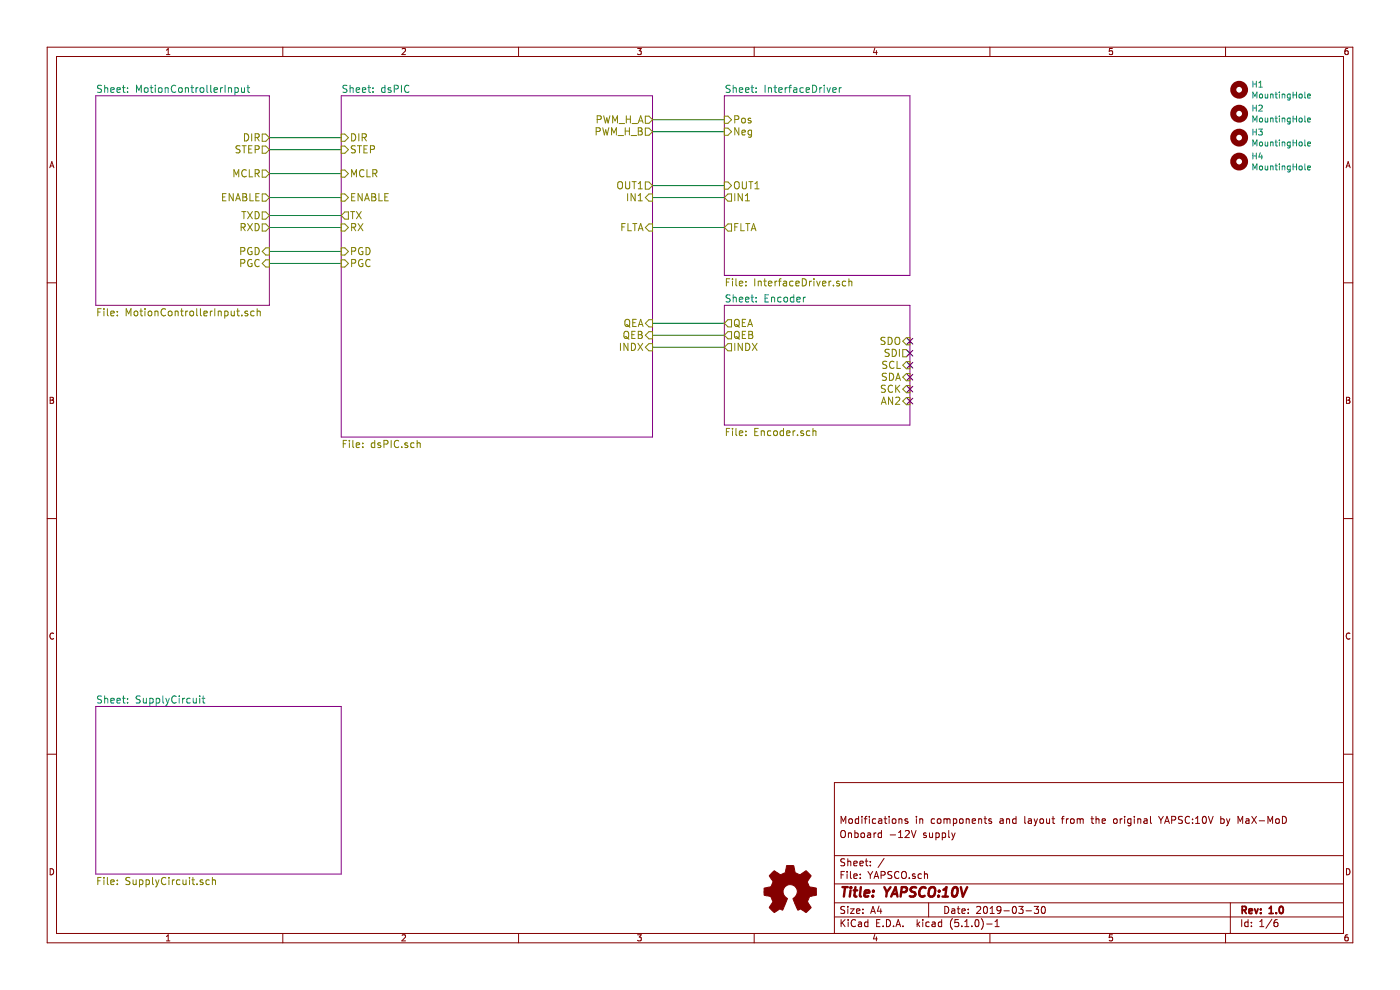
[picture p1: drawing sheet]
EESchema Schematic File Version 4
EELAYER 29 0
EELAYER END
$Descr A4 11693 8268
encoding utf-8
Sheet 1 6
Title "YAPSCO:10V"
Date "2019-03-30"
Rev "1.0"
Comp ""
Comment1 "Onboard -12V supply"
Comment2 "Modifications in components and layout from the original YAPSC:10V by MaX-MoD"
Comment3 ""
Comment4 ""
$EndDescr
Wire Wire Line
	6050 1900 5450 1900
Wire Wire Line
	5450 1550 6050 1550
Wire Wire Line
	5450 1000 6050 1000
Wire Wire Line
	5450 2800 6050 2800
Wire Wire Line
	2250 2100 2850 2100
Wire Wire Line
	2250 1900 2850 1900
Wire Wire Line
	2250 1450 2850 1450
Wire Wire Line
	2250 1150 2850 1150
Wire Wire Line
	2850 1250 2250 1250
Wire Wire Line
	2850 1800 2250 1800
Wire Wire Line
	2850 2200 2250 2200
Wire Wire Line
	2850 1650 2250 1650
Wire Wire Line
	5450 2700 6050 2700
Wire Wire Line
	5450 2900 6050 2900
Wire Wire Line
	6050 1100 5450 1100
Wire Wire Line
	5450 1650 6050 1650
$Sheet
S 6050 2550 1550 1000
U 494FFD7B
F0 "Encoder" 60
F1 "Encoder.sch" 60
F2 "AN2" I R 7600 3350 60 
F3 "SCK" I R 7600 3250 60 
F4 "SDA" I R 7600 3150 60 
F5 "SCL" I R 7600 3050 60 
F6 "SDO" I R 7600 2850 60 
F7 "SDI" O R 7600 2950 60 
F8 "QEA" O L 6050 2700 60 
F9 "INDX" O L 6050 2900 60 
F10 "QEB" O L 6050 2800 60 
$EndSheet
$Sheet
S 6050 800  1550 1500
U 49402687
F0 "InterfaceDriver" 60
F1 "InterfaceDriver.sch" 60
F2 "Neg" I L 6050 1100 60 
F3 "Pos" I L 6050 1000 60 
F4 "IN1" O L 6050 1650 60 
F5 "FLTA" O L 6050 1900 60 
F6 "OUT1" I L 6050 1550 60 
$EndSheet
$Sheet
S 800  5900 2050 1400
U 4940266E
F0 "SupplyCircuit" 60
F1 "SupplyCircuit.sch" 60
$EndSheet
$Sheet
S 2850 800  2600 2850
U 49402670
F0 "dsPIC" 60
F1 "dsPIC.sch" 60
F2 "PWM_H_B" O R 5450 1100 60 
F3 "PWM_H_A" O R 5450 1000 60 
F4 "MCLR" I L 2850 1450 60 
F5 "DIR" I L 2850 1150 60 
F6 "STEP" I L 2850 1250 60 
F7 "TX" O L 2850 1800 60 
F8 "RX" I L 2850 1900 60 
F9 "PGD" I L 2850 2100 60 
F10 "PGC" I L 2850 2200 60 
F11 "INDX" I R 5450 2900 60 
F12 "QEB" I R 5450 2800 60 
F13 "QEA" I R 5450 2700 60 
F14 "ENABLE" I L 2850 1650 60 
F15 "FLTA" I R 5450 1900 60 
F16 "IN1" I R 5450 1650 60 
F17 "OUT1" O R 5450 1550 60 
$EndSheet
$Sheet
S 800  800  1450 1750
U 49402674
F0 "MotionControllerInput" 60
F1 "MotionControllerInput.sch" 60
F2 "ENABLE" O R 2250 1650 60 
F3 "DIR" O R 2250 1150 60 
F4 "STEP" O R 2250 1250 60 
F5 "RXD" O R 2250 1900 60 
F6 "TXD" O R 2250 1800 60 
F7 "MCLR" O R 2250 1450 60 
F8 "PGD" I R 2250 2100 60 
F9 "PGC" I R 2250 2200 60 
$EndSheet
NoConn ~ 7600 2850
NoConn ~ 7600 2950
NoConn ~ 7600 3050
NoConn ~ 7600 3150
NoConn ~ 7600 3250
NoConn ~ 7600 3350
$Comp
L Mechanical:MountingHole H1
U 1 1
P 10350 750
F 0 "H1" H 10450 796 50  0000 L CNN
F 1 "MountingHole" H 10450 705 50  0000 L CNN
F 2 "MountingHole:MountingHole_3.2mm_M3_ISO7380" H 10350 750 50  0001 C CNN
F 3 "~" H 10350 750 50  0001 C CNN
	1    10350 750 
	1    0    0    -1  
$EndComp
$Comp
L Mechanical:MountingHole H2
U 1 1
P 10350 950
F 0 "H2" H 10450 996 50  0000 L CNN
F 1 "MountingHole" H 10450 905 50  0000 L CNN
F 2 "MountingHole:MountingHole_3.2mm_M3_ISO7380" H 10350 950 50  0001 C CNN
F 3 "~" H 10350 950 50  0001 C CNN
	1    10350 950 
	1    0    0    -1  
$EndComp
$Comp
L Mechanical:MountingHole H3
U 1 1
P 10350 1150
F 0 "H3" H 10450 1196 50  0000 L CNN
F 1 "MountingHole" H 10450 1105 50  0000 L CNN
F 2 "MountingHole:MountingHole_3.2mm_M3_ISO7380" H 10350 1150 50  0001 C CNN
F 3 "~" H 10350 1150 50  0001 C CNN
	1    10350 1150
	1    0    0    -1  
$EndComp
$Comp
L Mechanical:MountingHole H4
U 1 1
P 10350 1350
F 0 "H4" H 10450 1396 50  0000 L CNN
F 1 "MountingHole" H 10450 1305 50  0000 L CNN
F 2 "MountingHole:MountingHole_3.2mm_M3_ISO7380" H 10350 1350 50  0001 C CNN
F 3 "~" H 10350 1350 50  0001 C CNN
	1    10350 1350
	1    0    0    -1  
$EndComp
$Comp
L Graphic:Logo_Open_Hardware_Small #LOGO1
U 1 1
P 6600 7450
F 0 "#LOGO1" H 6600 7744 50  0001 C CNN
F 1 "Logo_Open_Hardware_Small" H 6600 7225 50  0001 C CNN
F 2 "Symbol:OSHW-Logo2_7.3x6mm_Copper" H 6600 7450 50  0001 C CNN
F 3 "~" H 6600 7450 50  0001 C CNN
	1    6600 7450
	1    0    0    -1  
$EndComp
$EndSCHEMATC
